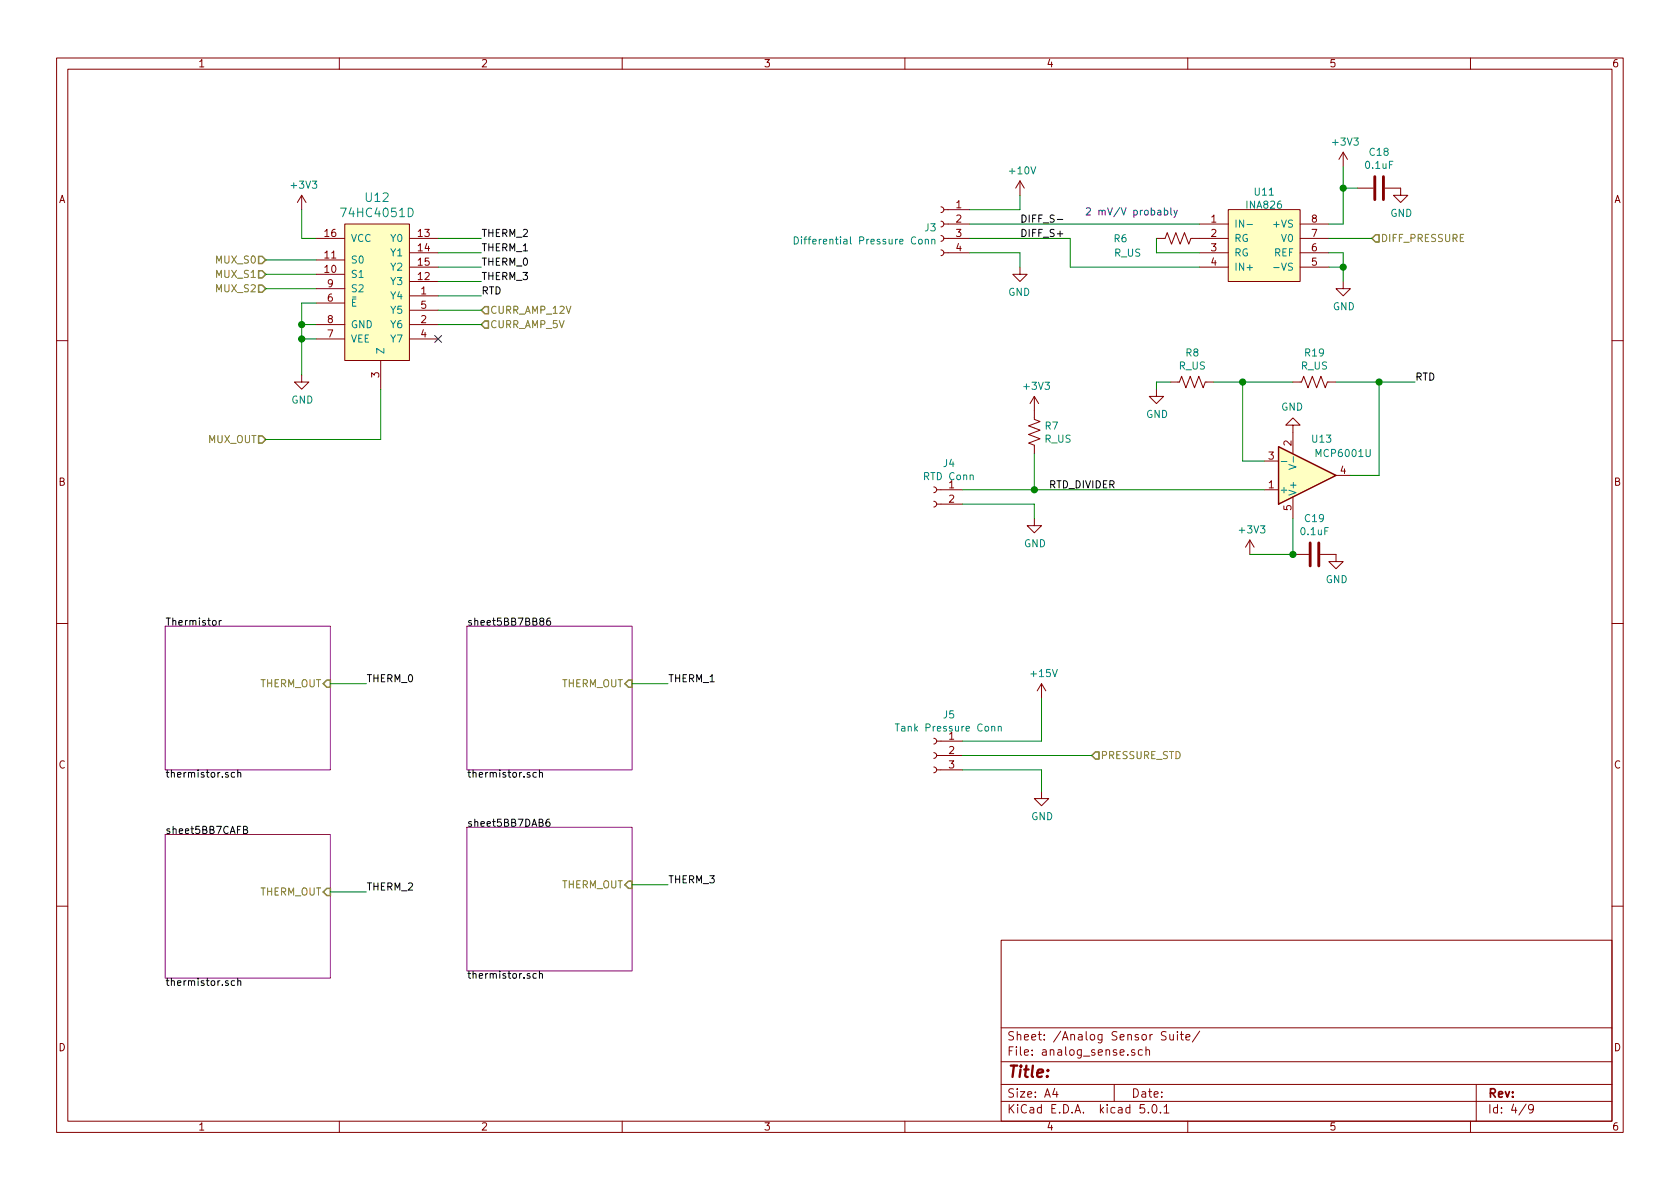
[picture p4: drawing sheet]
EESchema Schematic File Version 4
LIBS:sensors-cache
EELAYER 26 0
EELAYER END
$Descr A4 11693 8268
encoding utf-8
Sheet 4 9
Title ""
Date ""
Rev ""
Comp ""
Comment1 ""
Comment2 ""
Comment3 ""
Comment4 ""
$EndDescr
$Comp
L flight_instr:74HC4051D U12
U 1 1
P 2650 2050
F 0 "U12" H 2625 2737 60  0000 C CNN
F 1 "74HC4051D" H 2625 2631 60  0000 C CNN
F 2 "Housings_SSOP:SSOP-16_4.4x5.2mm_Pitch0.65mm" H 2600 2050 60  0001 C CNN
F 3 "" H 2600 2050 60  0001 C CNN
	1    2650 2050
	1    0    0    -1  
$EndComp
Text HLabel 1850 1800 0    50   Input ~ 0
MUX_S0
Text HLabel 1850 1900 0    50   Input ~ 0
MUX_S1
Text HLabel 1850 2000 0    50   Input ~ 0
MUX_S2
Wire Wire Line
	1850 2000 2200 2000
Wire Wire Line
	1850 1900 2200 1900
Wire Wire Line
	1850 1800 2200 1800
$Comp
L power:+3V3 #PWR055
U 1 1
P 2100 1450
F 0 "#PWR055" H 2100 1300 50  0001 C CNN
F 1 "+3V3" H 2115 1623 50  0000 C CNN
F 2 "" H 2100 1450 50  0001 C CNN
F 3 "" H 2100 1450 50  0001 C CNN
	1    2100 1450
	1    0    0    -1  
$EndComp
Wire Wire Line
	2100 1450 2100 1650
Wire Wire Line
	2100 1650 2200 1650
$Comp
L power:GND #PWR058
U 1 1
P 2100 2600
F 0 "#PWR058" H 2100 2350 50  0001 C CNN
F 1 "GND" H 2105 2427 50  0000 C CNN
F 2 "" H 2100 2600 50  0001 C CNN
F 3 "" H 2100 2600 50  0001 C CNN
	1    2100 2600
	1    0    0    -1  
$EndComp
Wire Wire Line
	2100 2600 2100 2350
Wire Wire Line
	2100 2250 2200 2250
Wire Wire Line
	2200 2350 2100 2350
Connection ~ 2100 2350
Wire Wire Line
	2100 2350 2100 2250
Wire Wire Line
	2200 2100 2100 2100
Wire Wire Line
	2100 2100 2100 2250
Connection ~ 2100 2250
Text HLabel 1850 3050 0    50   Input ~ 0
MUX_OUT
Text Label 3350 2050 0    50   ~ 0
RTD
Text HLabel 3350 2250 2    50   Input ~ 0
CURR_AMP_5V
Text HLabel 3350 2150 2    50   Input ~ 0
CURR_AMP_12V
Text Label 3350 1850 0    50   ~ 0
THERM_0
Text Label 3350 1750 0    50   ~ 0
THERM_1
Text Label 3350 1650 0    50   ~ 0
THERM_2
Wire Wire Line
	3350 1650 3050 1650
Wire Wire Line
	3350 1750 3050 1750
Wire Wire Line
	3350 1850 3050 1850
Wire Wire Line
	3350 1950 3050 1950
Wire Wire Line
	3350 2150 3050 2150
Wire Wire Line
	3350 2250 3050 2250
Wire Wire Line
	1850 3050 2650 3050
Wire Wire Line
	2650 2700 2650 3050
$Comp
L Connector:Conn_01x04_Female J3
U 1 1
P 6550 1550
F 0 "J3" H 6577 1526 50  0000 L CNN
F 1 "Differential Pressure Conn" H 6577 1435 50  0000 L CNN
F 2 "Connector_JST:JST_PH_S4B-PH-K_1x04_P2.00mm_Horizontal" H 6550 1550 50  0001 C CNN
F 3 "~" H 6550 1550 50  0001 C CNN
	1    6550 1550
	-1   0    0    -1  
$EndComp
Text Label 7100 1550 0    50   ~ 0
DIFF_S-
Text Label 7100 1650 0    50   ~ 0
DIFF_S+
$Comp
L power:GND #PWR056
U 1 1
P 7100 1850
F 0 "#PWR056" H 7100 1600 50  0001 C CNN
F 1 "GND" H 7105 1677 50  0000 C CNN
F 2 "" H 7100 1850 50  0001 C CNN
F 3 "" H 7100 1850 50  0001 C CNN
	1    7100 1850
	-1   0    0    -1  
$EndComp
Wire Wire Line
	7100 1850 7100 1750
Wire Wire Line
	7100 1750 6750 1750
$Comp
L canhw:INA826 U11
U 1 1
P 8800 1550
F 0 "U11" H 8800 1775 50  0000 C CNN
F 1 "INA826" H 8800 1684 50  0000 C CNN
F 2 "Housings_SOIC:SO-8_5.3x6.2mm_Pitch1.27mm" H 8800 1550 50  0001 C CNN
F 3 "" H 8800 1550 50  0001 C CNN
	1    8800 1550
	1    0    0    -1  
$EndComp
$Comp
L power:GND #PWR057
U 1 1
P 9350 1950
F 0 "#PWR057" H 9350 1700 50  0001 C CNN
F 1 "GND" H 9355 1777 50  0000 C CNN
F 2 "" H 9350 1950 50  0001 C CNN
F 3 "" H 9350 1950 50  0001 C CNN
	1    9350 1950
	1    0    0    -1  
$EndComp
Wire Wire Line
	9350 1950 9350 1850
Wire Wire Line
	9350 1750 9250 1750
Wire Wire Line
	9250 1850 9350 1850
Connection ~ 9350 1850
Wire Wire Line
	9350 1850 9350 1750
Text HLabel 9550 1650 2    50   Input ~ 0
DIFF_PRESSURE
Wire Wire Line
	9550 1650 9250 1650
Wire Wire Line
	9350 1550 9250 1550
$Comp
L power:+3V3 #PWR052
U 1 1
P 9350 1150
F 0 "#PWR052" H 9350 1000 50  0001 C CNN
F 1 "+3V3" H 9365 1323 50  0000 C CNN
F 2 "" H 9350 1150 50  0001 C CNN
F 3 "" H 9350 1150 50  0001 C CNN
	1    9350 1150
	1    0    0    -1  
$EndComp
Wire Wire Line
	6750 1550 8350 1550
Wire Wire Line
	7450 1650 7450 1850
Wire Wire Line
	7450 1850 8350 1850
Wire Wire Line
	6750 1650 7450 1650
$Comp
L Device:R_US R6
U 1 1
P 8200 1650
F 0 "R6" V 8200 1250 50  0000 C CNN
F 1 "R_US" V 8300 1300 50  0000 C CNN
F 2 "Resistor_SMD:R_0805_2012Metric_Pad1.15x1.40mm_HandSolder" V 8240 1640 50  0001 C CNN
F 3 "~" H 8200 1650 50  0001 C CNN
	1    8200 1650
	0    1    1    0   
$EndComp
Wire Wire Line
	8050 1650 8050 1750
Wire Wire Line
	8050 1750 8350 1750
$Comp
L power:+10V #PWR054
U 1 1
P 7100 1350
F 0 "#PWR054" H 7100 1200 50  0001 C CNN
F 1 "+10V" H 7115 1523 50  0000 C CNN
F 2 "" H 7100 1350 50  0001 C CNN
F 3 "" H 7100 1350 50  0001 C CNN
	1    7100 1350
	1    0    0    -1  
$EndComp
Wire Wire Line
	7100 1350 7100 1450
Wire Wire Line
	7100 1450 6750 1450
Text Notes 7550 1500 0    50   ~ 0
2 mV/V probably
Text Label 3350 1950 0    50   ~ 0
THERM_3
Wire Wire Line
	3350 2050 3050 2050
$Comp
L Connector:Conn_01x02_Female J4
U 1 1
P 6500 3400
F 0 "J4" H 6394 3585 50  0000 C CNN
F 1 "RTD Conn" H 6394 3494 50  0000 C CNN
F 2 "Connector_JST:JST_PH_S2B-PH-K_1x02_P2.00mm_Horizontal" H 6500 3400 50  0001 C CNN
F 3 "~" H 6500 3400 50  0001 C CNN
	1    6500 3400
	-1   0    0    -1  
$EndComp
$Comp
L Device:R_US R7
U 1 1
P 7200 3000
F 0 "R7" H 7268 3046 50  0000 L CNN
F 1 "R_US" H 7268 2955 50  0000 L CNN
F 2 "Resistor_SMD:R_0805_2012Metric_Pad1.15x1.40mm_HandSolder" V 7240 2990 50  0001 C CNN
F 3 "~" H 7200 3000 50  0001 C CNN
	1    7200 3000
	1    0    0    -1  
$EndComp
$Comp
L power:+3V3 #PWR062
U 1 1
P 7200 2850
F 0 "#PWR062" H 7200 2700 50  0001 C CNN
F 1 "+3V3" H 7215 3023 50  0000 C CNN
F 2 "" H 7200 2850 50  0001 C CNN
F 3 "" H 7200 2850 50  0001 C CNN
	1    7200 2850
	1    0    0    -1  
$EndComp
Wire Wire Line
	6700 3400 7200 3400
$Comp
L power:GND #PWR063
U 1 1
P 7200 3600
F 0 "#PWR063" H 7200 3350 50  0001 C CNN
F 1 "GND" H 7205 3427 50  0000 C CNN
F 2 "" H 7200 3600 50  0001 C CNN
F 3 "" H 7200 3600 50  0001 C CNN
	1    7200 3600
	1    0    0    -1  
$EndComp
Wire Wire Line
	7200 3600 7200 3500
Wire Wire Line
	7200 3500 6700 3500
Wire Wire Line
	7200 3400 7200 3150
Connection ~ 7200 3400
Text Label 7300 3400 0    50   ~ 0
RTD_DIVIDER
Text Label 9850 2650 0    50   ~ 0
RTD
$Comp
L Connector:Conn_01x03_Female J5
U 1 1
P 6500 5250
F 0 "J5" H 6394 5535 50  0000 C CNN
F 1 "Tank Pressure Conn" H 6394 5444 50  0000 C CNN
F 2 "Connector_JST:JST_PH_S3B-PH-K_1x03_P2.00mm_Horizontal" H 6500 5250 50  0001 C CNN
F 3 "~" H 6500 5250 50  0001 C CNN
	1    6500 5250
	-1   0    0    -1  
$EndComp
$Comp
L power:+15V #PWR065
U 1 1
P 7250 4850
F 0 "#PWR065" H 7250 4700 50  0001 C CNN
F 1 "+15V" H 7265 5023 50  0000 C CNN
F 2 "" H 7250 4850 50  0001 C CNN
F 3 "" H 7250 4850 50  0001 C CNN
	1    7250 4850
	1    0    0    -1  
$EndComp
Wire Wire Line
	7250 4850 7250 5150
Wire Wire Line
	7250 5150 6700 5150
$Comp
L power:GND #PWR066
U 1 1
P 7250 5500
F 0 "#PWR066" H 7250 5250 50  0001 C CNN
F 1 "GND" H 7255 5327 50  0000 C CNN
F 2 "" H 7250 5500 50  0001 C CNN
F 3 "" H 7250 5500 50  0001 C CNN
	1    7250 5500
	1    0    0    -1  
$EndComp
Wire Wire Line
	7250 5500 7250 5350
Wire Wire Line
	7250 5350 6700 5350
Text HLabel 7600 5250 2    50   Input ~ 0
PRESSURE_STD
Wire Wire Line
	7600 5250 6700 5250
$Sheet
S 1150 4350 1150 1000
U 5BB7A17B
F0 "Thermistor" 50
F1 "thermistor.sch" 50
F2 "THERM_OUT" I R 2300 4750 50 
$EndSheet
Text Label 2550 4750 0    50   ~ 0
THERM_0
Wire Wire Line
	2550 4750 2300 4750
$Sheet
S 3250 4350 1150 1000
U 5BB7BB89
F0 "sheet5BB7BB86" 50
F1 "thermistor.sch" 50
F2 "THERM_OUT" I R 4400 4750 50 
$EndSheet
Text Label 4650 4750 0    50   ~ 0
THERM_1
Wire Wire Line
	4650 4750 4400 4750
$Sheet
S 1150 5800 1150 1000
U 5BB7CAFE
F0 "sheet5BB7CAFB" 50
F1 "thermistor.sch" 50
F2 "THERM_OUT" I R 2300 6200 50 
$EndSheet
Text Label 2550 6200 0    50   ~ 0
THERM_2
Wire Wire Line
	2550 6200 2300 6200
$Sheet
S 3250 5750 1150 1000
U 5BB7DAB9
F0 "sheet5BB7DAB6" 50
F1 "thermistor.sch" 50
F2 "THERM_OUT" I R 4400 6150 50 
$EndSheet
Text Label 4650 6150 0    50   ~ 0
THERM_3
Wire Wire Line
	4650 6150 4400 6150
Wire Wire Line
	9350 1150 9350 1300
$Comp
L Device:C C18
U 1 1
P 9600 1300
F 0 "C18" V 9348 1300 50  0000 C CNN
F 1 "0.1uF" V 9439 1300 50  0000 C CNN
F 2 "Capacitor_SMD:C_0805_2012Metric_Pad1.15x1.40mm_HandSolder" H 9638 1150 50  0001 C CNN
F 3 "~" H 9600 1300 50  0001 C CNN
	1    9600 1300
	0    1    1    0   
$EndComp
Wire Wire Line
	9450 1300 9350 1300
Connection ~ 9350 1300
Wire Wire Line
	9350 1300 9350 1550
$Comp
L power:GND #PWR053
U 1 1
P 9750 1300
F 0 "#PWR053" H 9750 1050 50  0001 C CNN
F 1 "GND" H 9755 1127 50  0000 C CNN
F 2 "" H 9750 1300 50  0001 C CNN
F 3 "" H 9750 1300 50  0001 C CNN
	1    9750 1300
	1    0    0    -1  
$EndComp
NoConn ~ 3050 2350
$Comp
L Amplifier_Operational:MCP6001U U13
U 1 1
P 9100 3300
F 0 "U13" H 9200 3050 50  0000 C CNN
F 1 "MCP6001U" H 9350 3150 50  0000 C CNN
F 2 "TO_SOT_Packages_SMD:SOT-23-5_HandSoldering" H 9100 3300 50  0001 L CNN
F 3 "http://ww1.microchip.com/downloads/en/DeviceDoc/21733j.pdf" H 9100 3300 50  0001 C CNN
	1    9100 3300
	1    0    0    1   
$EndComp
Wire Wire Line
	7200 3400 8800 3400
$Comp
L Device:R_US R19
U 1 1
P 9150 2650
F 0 "R19" V 8945 2650 50  0000 C CNN
F 1 "R_US" V 9036 2650 50  0000 C CNN
F 2 "Resistor_SMD:R_0805_2012Metric_Pad1.15x1.40mm_HandSolder" V 9190 2640 50  0001 C CNN
F 3 "~" H 9150 2650 50  0001 C CNN
	1    9150 2650
	0    1    1    0   
$EndComp
Wire Wire Line
	9000 2650 8650 2650
Wire Wire Line
	8650 2650 8650 3200
Wire Wire Line
	8650 3200 8800 3200
$Comp
L Device:R_US R8
U 1 1
P 8300 2650
F 0 "R8" V 8095 2650 50  0000 C CNN
F 1 "R_US" V 8186 2650 50  0000 C CNN
F 2 "Resistor_SMD:R_0805_2012Metric_Pad1.15x1.40mm_HandSolder" V 8340 2640 50  0001 C CNN
F 3 "~" H 8300 2650 50  0001 C CNN
	1    8300 2650
	0    1    1    0   
$EndComp
Wire Wire Line
	8450 2650 8650 2650
Connection ~ 8650 2650
$Comp
L power:GND #PWR059
U 1 1
P 8050 2700
F 0 "#PWR059" H 8050 2450 50  0001 C CNN
F 1 "GND" H 8055 2527 50  0000 C CNN
F 2 "" H 8050 2700 50  0001 C CNN
F 3 "" H 8050 2700 50  0001 C CNN
	1    8050 2700
	1    0    0    -1  
$EndComp
Wire Wire Line
	8050 2700 8050 2650
Wire Wire Line
	8050 2650 8150 2650
Wire Wire Line
	9300 2650 9600 2650
Wire Wire Line
	9600 2650 9600 3300
Wire Wire Line
	9600 3300 9400 3300
Wire Wire Line
	9850 2650 9600 2650
Connection ~ 9600 2650
$Comp
L power:GND #PWR060
U 1 1
P 9000 3000
F 0 "#PWR060" H 9000 2750 50  0001 C CNN
F 1 "GND" H 9005 2827 50  0000 C CNN
F 2 "" H 9000 3000 50  0001 C CNN
F 3 "" H 9000 3000 50  0001 C CNN
	1    9000 3000
	-1   0    0    1   
$EndComp
$Comp
L power:+3V3 #PWR061
U 1 1
P 8700 3850
F 0 "#PWR061" H 8700 3700 50  0001 C CNN
F 1 "+3V3" H 8715 4023 50  0000 C CNN
F 2 "" H 8700 3850 50  0001 C CNN
F 3 "" H 8700 3850 50  0001 C CNN
	1    8700 3850
	1    0    0    -1  
$EndComp
$Comp
L Device:C C19
U 1 1
P 9150 3850
F 0 "C19" V 8898 3850 50  0000 C CNN
F 1 "0.1uF" V 8989 3850 50  0000 C CNN
F 2 "Capacitor_SMD:C_0805_2012Metric_Pad1.15x1.40mm_HandSolder" H 9188 3700 50  0001 C CNN
F 3 "~" H 9150 3850 50  0001 C CNN
	1    9150 3850
	0    1    1    0   
$EndComp
Wire Wire Line
	9000 3600 9000 3850
Wire Wire Line
	8700 3850 9000 3850
Connection ~ 9000 3850
$Comp
L power:GND #PWR064
U 1 1
P 9300 3850
F 0 "#PWR064" H 9300 3600 50  0001 C CNN
F 1 "GND" H 9305 3677 50  0000 C CNN
F 2 "" H 9300 3850 50  0001 C CNN
F 3 "" H 9300 3850 50  0001 C CNN
	1    9300 3850
	1    0    0    -1  
$EndComp
$EndSCHEMATC
